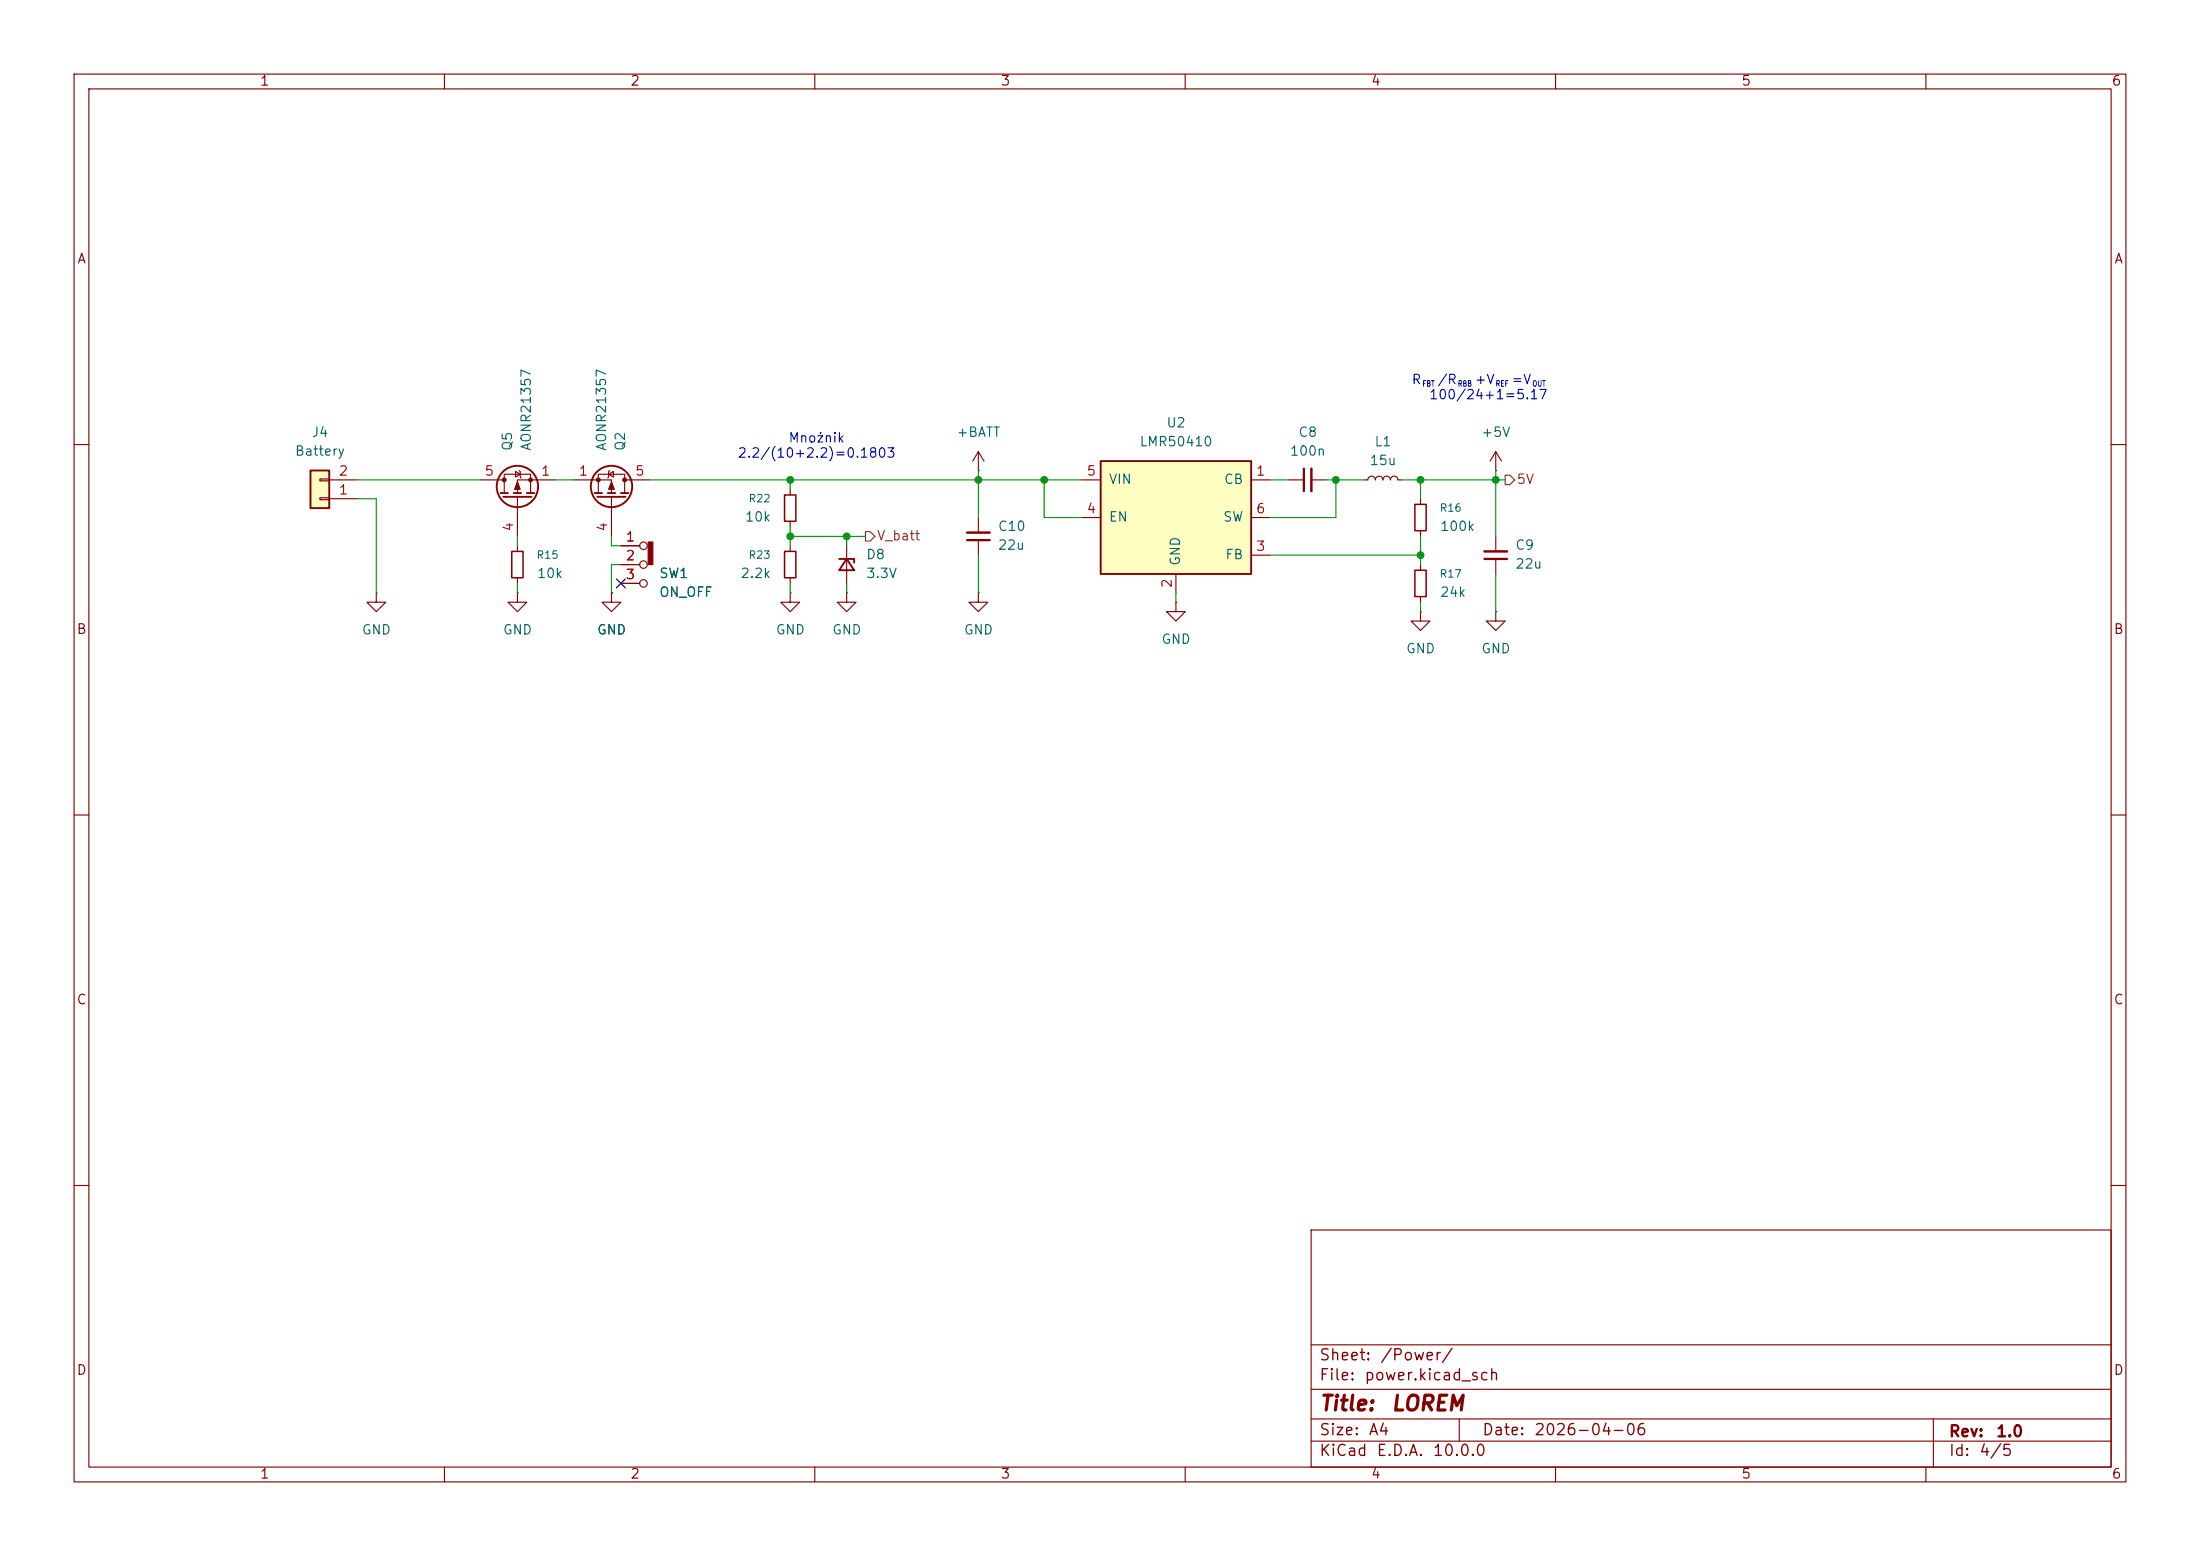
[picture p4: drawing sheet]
<svg xmlns="http://www.w3.org/2000/svg" width="297mm" height="210mm" viewBox="0 0 297 210" stroke-linecap="round" stroke-linejoin="round" font-family="sans-serif">
<g fill="none" stroke="#840000" stroke-width=".15">
<path d="M10 10h277v190h-277zM12 12h273v186h-273zM60 10v2M110 10v2M160 10v2M210 10v2M260 10v2M10 60h2M106.7 66v.8M106.7 70.4v.7M114.3 73.7v5M174 64.8h2"/>
<path d="M177 64.8h2.1M184.1 64.8h.6a.51 .51 0 0 1 .5-.5 .51 .51 0 0 1 .5 .5 .51 .51 0 0 1 .5-.5 .51 .51 0 0 1 .5 .5 .51 .51 0 0 1 .5-.5 .51 .51 0 0 1 .5 .5 .51 .51 0 0 1 .5-.5 .51 .51 0 0 1 .5 .5h.5M191.8 76.2v.8M285 60h2M191.8 82.6v1.2h1.2l-1.2 1.3-1.3-1.3h1.3M191.8 82.6h.1M191.8 80.5v.8M201.9 82.6v1.2h1.3l-1.3 1.3-1.2-1.3h1.2M201.9 82.6h.1M10 110h2M285 110h2M10 160h2"/>
<path d="M177 166h108v32h-108zM285 160h2M60 198v2M110 198v2M160 198v2M177 194.5h108M177 191.5h108M177 187.5h108M177 181.5h108M197 191.5v3M210 198v2M260 198v2"/>
<path d="M261 191.5v6.5"/>
</g>
<path d="M113.3 75.4h2v.5M114.3 75.4l1 1.6h-2z" fill="none" stroke="#840000" stroke-width=".25"/>
<path d="M176 63.2v3.1" fill="none" stroke="#840000" stroke-width=".3"/>
<path d="M177 63.2v3.1" fill="none" stroke="#840000" stroke-width=".33"/>
<path d="M105.9 66.8h1.5v3.6h-1.5zM191 77h1.5v3.5h-1.5z" fill="none" stroke="#840000" stroke-width=".2"/>
<path d="M41.9 63.5h2.5v5.1h-2.5z" fill="#ffffc2"/>
<g fill="none" stroke="#840000" stroke-width=".25">
<path d="M41.9 63.5h2.5v5.1h-2.5zM67.6 66.5h1M67.9 67.1h3.9M69.3 66.5h1.1M71.1 66.5h1M80.3 66.5h1M80.6 67.1h3.9M82 66.5h1.1M83.8 66.5h1"/>
<circle cx="69.8" cy="65.7" r="2.79"/>
<circle cx="82.5" cy="65.7" r="2.79"/>
</g>
<g fill="none" stroke="#840000" stroke-width=".15">
<path d="M43.2 67.2h1.2v.2h-1.2zM43.2 64.6h1.2v.3h-1.2zM44.4 67.3h3.9M44.4 64.8h3.9M64.8 64.8h3.3M68.1 66.5v-2.5h3.5v2.5M69.6 63.6l.6 .4-.6 .4zM69.8 67.1v5.3M69.8 73.7v.7M69.8 78v.7M70.1 63.5l.1 .1v.8l.2 .1M74.9 64.8h-5.1v1.7"/>
<path d="M77.5 64.8h5v1.7M80.8 66.5v-2.5h3.5v2.5M82.2 64l.6-.4v.8zM82.3 63.5l-.1 .1v.8l-.2 .1M82.5 67.1v5.3M83.8 73.7h2.6M83.8 76.2h2.6M83.8 78.7h2.6M84.3 64.8h3.3M106.7 73.7v.7M106.7 78v.7M132.1 63.5h.1"/>
<path d="M132.1 61v2.5M132.1 69.9v2M132.1 72.9v2M132.1 61l-.8 1.2M132.1 61l.7 1.2M50.8 80v1.3h1.3l-1.3 1.3-1.3-1.3h1.3M50.8 80h.1M69.8 80v1.3h1.3l-1.3 1.3-1.2-1.3h1.2M69.8 80h.1M82.5 80v1.3h1.3l-1.3 1.3-1.2-1.3h1.2M82.5 80h.1M106.7 80v1.3h1.2l-1.2 1.3-1.3-1.3h1.3"/>
<path d="M106.7 80h.1M114.3 80v1.3h1.3l-1.3 1.3-1.3-1.3h1.3M114.3 80h.1M132.1 80v1.3h1.2l-1.2 1.3-1.3-1.3h1.3M132.1 80h.1"/>
<circle cx="86.9" cy="78.7" r=".51"/>
<circle cx="86.9" cy="73.7" r=".51"/>
<circle cx="86.9" cy="76.2" r=".51"/>
</g>
<path d="M130.6 72.9h3" fill="none" stroke="#840000" stroke-width=".3"/>
<path d="M130.6 71.9h3" fill="none" stroke="#840000" stroke-width=".33"/>
<path d="M69.1 74.4h1.5v3.6h-1.5zM105.9 74.4h1.5v3.6h-1.5z" fill="none" stroke="#840000" stroke-width=".2"/>
<g fill="#840000" stroke="#840000" stroke-width=".15">
<path d="M69.8 65l.4 1h-.7z"/>
<path d="M82.5 65l.4 1h-.7z"/>
<path d="M87.5 73.2h.6v3h-.6z"/>
<circle cx="68.1" cy="64.8" r=".25"/>
<circle cx="71.6" cy="64.8" r=".25"/>
<circle cx="84.3" cy="64.8" r=".25"/>
<circle cx="80.8" cy="64.8" r=".25"/>
</g>
<path d="M148.6 62.2h20.3v15.3h-20.3z" fill="#ffffc2"/>
<path d="M148.6 62.2h20.3v15.3h-20.3z" fill="none" stroke="#840000" stroke-width=".25"/>
<g fill="none" stroke="#840000" stroke-width=".15">
<path d="M83.8 73.7h2.6M83.8 76.2h2.6M83.8 78.7h2.6M146 64.8h2.6M146 69.9h2.6M158.7 77.5v2.5M168.9 64.8h2.5M168.9 74.9h2.5M168.9 69.9h2.5M191.8 67.3v.8M191.8 71.6v.8M201.9 63.5h.1"/>
<path d="M201.9 61l-.7 1.2M201.9 61l.8 1.2M201.9 61v2.5M201.9 72.4v2M201.9 75.4v2.1M82.5 80h.1M158.7 81.3v1.3h1.3l-1.3 1.2-1.2-1.2h1.2M158.7 81.3h.1"/>
</g>
<path d="M200.4 75.4h3.1" fill="none" stroke="#840000" stroke-width=".3"/>
<path d="M200.4 74.4h3.1" fill="none" stroke="#840000" stroke-width=".33"/>
<path d="M191 68.1h1.5v3.5h-1.5z" fill="none" stroke="#840000" stroke-width=".2"/>
<path d="M116.8 71.8h.7l.6 .6-.6 .6h-.7zM203.2 64.1h.6l.7 .7-.7 .6h-.6z" fill="none" stroke="#725600" stroke-width=".15"/>
<g fill="none" stroke="#009600" stroke-width=".15">
<path d="M48.3 64.8h16.5M48.3 67.3h2.5v12.7M69.8 72.4v1.3M69.8 78.7v1.3M74.9 64.8h2.6M82.5 72.4v1.3h1.3M83.8 76.2h-1.3v3.8M87.6 64.8h58.4M106.7 64.8v1.2M106.7 71.1v2.6M106.7 78.7v1.3M106.7 72.4h10.1"/>
<path d="M114.3 72.4v1.3M114.3 78.7v1.3M132.1 63.5v6.4M132.1 74.9v5.1M141 64.8v5.1h5M171.4 64.8h2.6M171.4 74.9h20.4M179.1 64.8h5M180.3 64.8v5.1h-8.9M189.2 64.8h14M191.8 64.8v2.5M191.8 72.4v3.8"/>
<path d="M201.9 63.5v8.9M201.9 77.5v5.1M158.7 80v1.3M191.8 81.3v1.3"/>
</g>
<path d="M83.2 78.1l1.2 1.2M84.4 78.1l-1.2 1.2" fill="none" stroke="#000084" stroke-width=".15"/>
<g fill="#009600" stroke="#009600" stroke-width=".14">
<circle cx="191.8" cy="64.8" r=".46"/>
<circle cx="201.9" cy="64.8" r=".46"/>
<circle cx="141" cy="64.8" r=".46"/>
<circle cx="191.8" cy="74.9" r=".46"/>
<circle cx="180.3" cy="64.8" r=".46"/>
<circle cx="106.7" cy="64.8" r=".46"/>
<circle cx="106.7" cy="72.4" r=".46"/>
<circle cx="132.1" cy="64.8" r=".46"/>
<circle cx="114.3" cy="72.4" r=".46"/>
</g>
<g font-size="2" fill="#840000">
<text x="178" y="190.9">Title:</text>
<text x="187.7" y="190.9">LOREM</text>
</g>
<g font-size="1.5" fill="#840000">
<text x="178" y="184">Sheet:</text>
<text x="186.2" y="184">/Power/</text>
<text x="178" y="186.7">File:</text>
<text x="184.1" y="186.7">power.kicad_sch</text>
<text x="178" y="196.9">KiCad</text>
<text x="178" y="194.1">Size:</text>
<text x="184.7" y="194.1">A4</text>
<text x="185.7" y="196.9">E.D.A.</text>
<text x="193.3" y="196.9">10.0.0</text>
<text x="200" y="194.1">Date:</text>
<text x="207" y="194.1">2026-04-06</text>
<text x="263" y="194.3">Rev:</text>
<text x="263" y="196.9">Id:</text>
<text x="267.1" y="196.9">4/5</text>
<text x="269.4" y="194.3">1.0</text>
</g>
<g font-size="1.3" fill="#840000">
<text x="35" y="11.9">1</text>
<text x="85" y="11.9">2</text>
<text x="135" y="11.9">3</text>
<text x="185" y="11.9">4</text>
<text x="235" y="11.9">5</text>
<text x="285" y="11.9">6</text>
<text x="10.3" y="35.9">A</text>
<text x="285.3" y="35.9">A</text>
<text x="10.3" y="85.9">B</text>
<text x="285.3" y="85.9">B</text>
<text x="10.3" y="135.9">C</text>
<text x="285.3" y="135.9">C</text>
<text x="10.3" y="185.9">D</text>
<text x="285.3" y="185.9">D</text>
<text x="35" y="199.9">1</text>
<text x="85" y="199.9">2</text>
<text x="135" y="199.9">3</text>
<text x="185" y="199.9">4</text>
<text x="235" y="199.9">5</text>
<text x="285" y="199.9">6</text>
</g>
<g font-size="1.3" fill="#0000c2">
<text x="190.5" y="52.2">R</text>
<text x="193.9" y="52.2">/R</text>
<text x="199" y="52.2">+V</text>
<text x="203.9" y="52.2">=V</text>
<text x="192.8" y="54.2">100/24+1=5.17</text>
<text x="99.5" y="62.1">2.2/(10+2.2)=0.1803</text>
<text x="106.4" y="60">Mnożnik</text>
</g>
<g font-size="1.3" fill="#006464">
<text x="42" y="59.3">J4</text>
<text x="129" y="59.3">+BATT</text>
<text x="157.4" y="58">U2</text>
<text x="175.2" y="59.3">C8</text>
<text x="199.9" y="59.3">+5V</text>
<text x="39.7" y="61.8">Battery</text>
<text x="69.4" y="61" transform="rotate(-90 69.4 61)">Q5</text>
<text x="72" y="61" transform="rotate(-90 72 61)">AONR21357</text>
<text x="82.1" y="61" transform="rotate(-90 82.1 61)">AONR21357</text>
<text x="84.7" y="61" transform="rotate(-90 84.7 61)">Q2</text>
<text x="149.6" y="65.6">VIN</text>
<text x="153.7" y="60.6">LMR50410</text>
<text x="165.2" y="65.6">CB</text>
<text x="174" y="61.8">100n</text>
<text x="184.8" y="63.1">15u</text>
<text x="185.5" y="60.6">L1</text>
<text x="100.5" y="70.7">10k</text>
<text x="134.6" y="72">C10</text>
<text x="149.6" y="70.7">EN</text>
<text x="165" y="70.7">SW</text>
<text x="194.3" y="72">100k</text>
<text x="116.8" y="75.8">D8</text>
<text x="134.6" y="74.5">22u</text>
<text x="159.6" y="76.5" transform="rotate(-90 159.6 76.5)">GND</text>
<text x="165.3" y="75.8">FB</text>
<text x="204.5" y="74.5">C9</text>
<text x="204.5" y="77.1">22u</text>
<text x="72.4" y="78.3">10k</text>
<text x="88.9" y="80.9">ON_OFF</text>
<text x="88.9" y="78.3">SW1</text>
<text x="99.9" y="78.3">2.2k</text>
<text x="116.8" y="78.3">3.3V</text>
<text x="194.3" y="80.9">24k</text>
<text x="48.8" y="86">GND</text>
<text x="67.8" y="86">GND</text>
<text x="80.5" y="86">GND</text>
<text x="104.6" y="86">GND</text>
<text x="112.3" y="86">GND</text>
<text x="130" y="86">GND</text>
<text x="156.7" y="87.2">GND</text>
<text x="189.7" y="88.5">GND</text>
<text x="199.9" y="88.5">GND</text>
</g>
<g font-size="1.3" fill="#a90000">
<text x="45.6" y="64.5">2</text>
<text x="65.3" y="64.5">5</text>
<text x="73" y="64.5">1</text>
<text x="78" y="64.5">1</text>
<text x="85.7" y="64.5">5</text>
<text x="146.6" y="64.5">5</text>
<text x="169.5" y="64.5">1</text>
<text x="45.6" y="67.1">1</text>
<text x="69.6" y="71.8" transform="rotate(-90 69.6 71.8)">4</text>
<text x="82.3" y="71.8" transform="rotate(-90 82.3 71.8)">4</text>
<text x="146.6" y="69.6">4</text>
<text x="169.5" y="69.6">6</text>
<text x="84.4" y="73.4">1</text>
<text x="84.4" y="75.9">2</text>
<text x="169.5" y="74.7">3</text>
<text x="84.4" y="78.5">3</text>
<text x="158.5" y="79.4" transform="rotate(-90 158.5 79.4)">2</text>
</g>
<g font-size="1.3" fill="#725600">
<text x="204.7" y="65.6">5V</text>
<text x="118.3" y="73.3">V_batt</text>
</g>
<g font-size="1" fill="#006464">
<text x="101" y="68">R22</text>
<text x="194.3" y="69.3">R16</text>
<text x="72.4" y="75.7">R15</text>
<text x="101" y="75.7">R23</text>
<text x="194.3" y="78.2">R17</text>
</g>
<g font-size=".8" fill="#0000c2">
<text x="192" y="52.4">FBT</text>
<text x="196.8" y="52.4">RBB</text>
<text x="201.9" y="52.4">REF</text>
<text x="206.8" y="52.4">OUT</text>
</g>
</svg>
